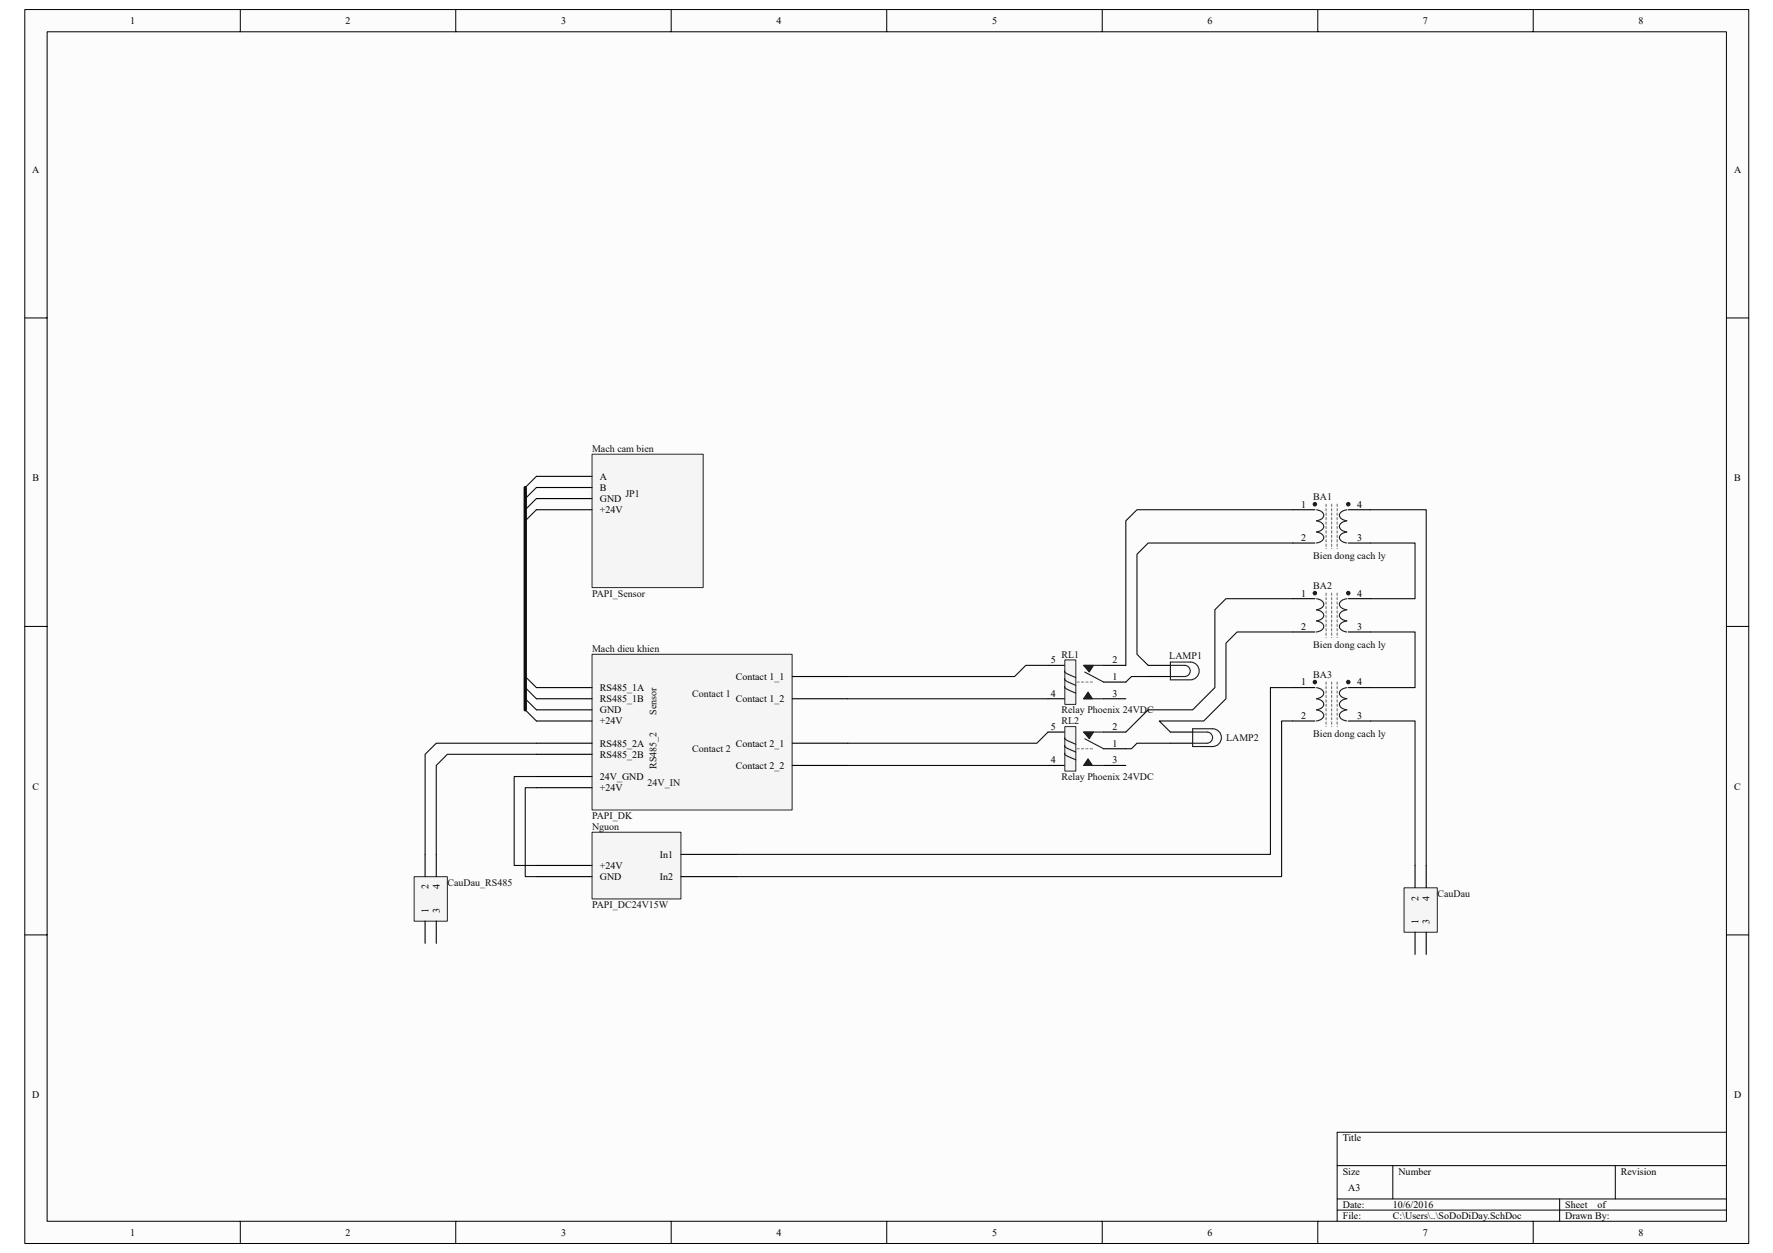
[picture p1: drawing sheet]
<svg xmlns="http://www.w3.org/2000/svg" width="420mm" height="297mm" viewBox="0 0 420 297" stroke-linecap="round" stroke-linejoin="round" font-family="sans-serif">
<path d="M5.9 2.3h408.5v292.5h-408.5z" fill="#fcfcfc"/>
<path d="M5.9 2.3h408.5v292.5h-408.5z" fill="none" stroke="#000" stroke-width=".24"/>
<path d="M11.2 7.6h397.9v281.9h-397.9z" fill="#fcfcfc"/>
<g fill="none" stroke="#000" stroke-width=".24">
<path d="M11.2 7.5h397.9v282h-397.9zM56.9 2.2v5.3M108 2.2v5.3M159.1 2.2v5.3M210.1 2.2v5.3M261.2 2.2v5.3M312.3 2.2v5.3M363.3 2.2v5.3M5.9 75.4h5.2M409.1 75.4h5.3M5.9 148.5h5.2M409.1 148.5h5.3"/>
<path d="M5.9 221.6h5.2M409.1 221.6h5.3M316.9 276.3h92.2M330.1 276.3v7.9M382.8 276.3v7.9M409.1 268.4h-92.2v21.1M56.9 289.5v5.3M108 289.5v5.3M159.1 289.5v5.3M210.1 289.5v5.3M261.2 289.5v5.3M312.3 289.5v5.3"/>
<path d="M316.9 284.2h92.2M316.9 286.9h92.2M363.3 289.5v5.3M369.6 284.2v5.3"/>
</g>
<path d="M127.1 112.9l-2.6 2.7M127.1 115.6l-2.6 2.6M127.1 118.2l-2.6 2.6M127.1 120.8l-2.6 2.7M124.5 160.4l2.6 2.6M124.5 163l2.6 2.7M124.5 165.7l2.6 2.6M124.5 168.3l2.6 2.6" fill="none" stroke="#0e0e0e" stroke-width=".26"/>
<path d="M124.5 115.6v52.7" fill="none" stroke="#0e0e0e" stroke-width=".79"/>
<path d="M248.4 157.7h3.9M261.5 157.7h5.3M248.4 165.7h3.9M261.5 161.7h5.3M261.5 165.7h5.3" fill="none" stroke="#000" stroke-width=".26"/>
<path d="M252.4 156.5h2.5v10.5h-2.5z" fill="#f5f5f5"/>
<path d="M252.3 156.4h2.6v10.6h-2.6z" fill="none" stroke="#262626" stroke-width=".24"/>
<path d="M252.3 159l.1 .4 2.5 1.2M252.3 160.9l.1 .4 2.5 1.2M252.3 162.8v.2l.2 .2 2.4 1.1" fill="none" stroke="#1c1c1c" stroke-width=".26"/>
<path d="M256.8 157.7h2.4l-1.1 1.6z" fill="#1c1c1c"/>
<path d="M256.8 157.7h2.4l-1.1 1.6z" fill="none" stroke="#1c1c1c" stroke-width=".24"/>
<path d="M257.8 164.1l1.1 1.6h-2.1z" fill="#1c1c1c"/>
<path d="M257.8 164.1l1.1 1.6h-2.1z" fill="none" stroke="#1c1c1c" stroke-width=".24"/>
<path d="M256.8 157.7h4.7M257.1 159.3l4.4 2.4M256.8 165.7h4.7" fill="none" stroke="#1c1c1c" stroke-width=".26"/>
<path d="M258.9 161.7h-4" fill="none" stroke="#808080" stroke-width=".26" stroke-dasharray=".5 .5"/>
<path d="M248.4 173.5h3.9M261.5 177.5h5.3M261.5 173.5h5.3M248.4 181.5h3.9M261.5 181.5h5.3" fill="none" stroke="#000" stroke-width=".26"/>
<path d="M252.4 172.3h2.5v10.5h-2.5z" fill="#f5f5f5"/>
<path d="M252.3 172.3h2.6v10.5h-2.6z" fill="none" stroke="#262626" stroke-width=".24"/>
<path d="M252.3 176.7l.1 .4 2.5 1.2M252.3 178.6v.2a5.9 5.9 0 0 0 2.6 1.3M252.3 174.9l.1 .3 2.5 1.2" fill="none" stroke="#1c1c1c" stroke-width=".26"/>
<path d="M256.8 173.5h2.4l-1.1 1.6z" fill="#1c1c1c"/>
<path d="M256.8 173.5h2.4l-1.1 1.6z" fill="none" stroke="#1c1c1c" stroke-width=".24"/>
<path d="M257.8 179.9l1.1 1.6h-2.1z" fill="#1c1c1c"/>
<path d="M257.8 179.9l1.1 1.6h-2.1z" fill="none" stroke="#1c1c1c" stroke-width=".24"/>
<g fill="none" stroke="#1c1c1c" stroke-width=".26">
<path d="M312 126.1a1.42 1.42 0 0 1 1.6 1.7 2.02 2.02 0 0 1-1.6 .9M312 120.9a1.42 1.42 0 0 1 1.6 1.6 2.21 2.21 0 0 1-1.6 1 1.45 1.45 0 0 1 1.6 1.7 2.02 2.02 0 0 1-1.6 .9M319.2 120.9a1.45 1.45 0 0 0-1.7 1.6 2.02 2.02 0 0 0 1.6 .9M319.2 123.5a1.46 1.46 0 0 0-1.7 1.7 2.02 2.02 0 0 0 1.6 .9M319.2 126.1a1.45 1.45 0 0 0-1.7 1.7 2.02 2.02 0 0 0 1.6 .9M277.4 157.7h3.4a1.32 1.32 0 0 1 1.3 1.4 1.32 1.32 0 0 1-1.3 1.3h-3.4M277.4 157h4.7a2.11 2.11 0 0 1 2.1 2.1 2.11 2.11 0 0 1-2.1 2.1h-4.7zM312 147.2a1.43 1.43 0 0 1 1.6 1.7 2.06 2.06 0 0 1-1.6 .9M312 144.6a1.42 1.42 0 0 1 1.6 1.6 2.02 2.02 0 0 1-1.6 1M312 141.9a1.43 1.43 0 0 1 1.6 1.7 2.06 2.06 0 0 1-1.6 .9M319.2 141.9a1.46 1.46 0 0 0-1.7 1.7 2.06 2.06 0 0 0 1.6 .9M319.2 144.6a1.46 1.46 0 0 0-1.7 1.6 2.02 2.02 0 0 0 1.6 1"/>
<path d="M319.2 147.2a1.46 1.46 0 0 0-1.7 1.7 2.06 2.06 0 0 0 1.6 .9M256.8 173.5h4.7M257.1 175.1l4.4 2.4M282.6 173.5h3.5a1.32 1.32 0 0 1 1.2 1.4 1.32 1.32 0 0 1-1.2 1.3h-3.5M282.6 172.8h4.8a2.11 2.11 0 0 1 2 2.1 2.11 2.11 0 0 1-2 2.1h-4.8zM312 168.3a1.32 1.32 0 0 1 1.3 .5 1.32 1.32 0 0 1 .1 1.5l-1.4 .6M312 163a1.43 1.43 0 0 1 1.6 1.7 2.25 2.25 0 0 1-1.6 1 1.42 1.42 0 0 1 1.6 1.6 2.02 2.02 0 0 1-1.6 1M319.2 163a1.46 1.46 0 0 0-1.7 1.7 2.06 2.06 0 0 0 1.6 .9M319.2 165.7a1.46 1.46 0 0 0-1.7 1.6 2.02 2.02 0 0 0 1.6 1M319.2 168.3a1.46 1.46 0 0 0-1.7 1.7 2 2 0 0 0 1.6 .9M256.8 181.5h4.7"/>
</g>
<path d="M258.9 177.5h-4" fill="none" stroke="#808080" stroke-width=".26" stroke-dasharray=".5 .5"/>
<g fill="none" stroke="#0e0e0e" stroke-width=".26">
<path d="M306.3 128.7h-34.2l-2.7 2.7v23.7l2.7 2.6M306.3 120.8h-36.9l-2.6 2.7v34.2M324.8 128.7h10.5v13.2h-10.5M248.4 157.7h-5.3l-2.7 2.7h-39.5M306.3 149.8h-13.1l-2.7 2.7v13.2l-5.2 5.2h-10.6l2.7 2.6M306.3 141.9h-15.8l-2.6 2.6v18.5l-5.3 5.3h-10.5l-5.3 5.2M324.8 149.8h10.5v13.2h-10.5M200.9 165.7h47.5M248.4 173.5l-2.7 2.7h-44.8M272.1 160.4h-4l-1.3 1.3M277.4 176.2h-8l-1.3 1.3h-1.3M306.3 163h-5.2v39.5h-126.5"/>
<path d="M306.3 170.9h-2.6v36.9h-129.1M127.1 184.1h-5.3v21.1h5.3M127.1 186.7h-2.6v21.1h2.6M200.9 181.5h47.5"/>
</g>
<g fill="none" stroke="#000" stroke-width=".26">
<path d="M306.3 120.8h5.3M306.3 128.7h5.3M319.5 120.8h5.3M319.5 128.7h5.3M272.1 157.7h5.3M306.3 141.9h5.3M306.3 149.8h5.3M319.5 141.9h5.3M319.5 149.8h5.3M272.1 160.4h5.3M277.4 173.5h5.2M277.4 176.2h5.2"/>
<path d="M306.3 163h5.3M306.3 170.9h5.3M319.5 163h5.3M319.5 170.9h5.3"/>
</g>
<path d="M314.3 119.5v10.6M315.6 119.5v10.6M316.9 119.5v10.6M314.3 140.6v10.6M315.6 140.6v10.6M316.9 140.6v10.6M314.3 161.7v10.5M315.6 161.7v10.5M316.9 161.7v10.5" fill="none" stroke="#747474" stroke-width=".26" stroke-dasharray=".5 .5"/>
<g fill="#1c1c1c" stroke="#1c1c1c" stroke-width=".24">
<circle cx="311.6" cy="119.5" r=".42"/>
<circle cx="319.5" cy="119.5" r=".42"/>
<circle cx="311.6" cy="140.6" r=".42"/>
<circle cx="319.5" cy="140.6" r=".42"/>
<circle cx="311.6" cy="161.7" r=".42"/>
<circle cx="319.5" cy="161.7" r=".42"/>
</g>
<path d="M332.7 210.5h7.9v10.5h-7.9z" fill="#f5f5f5"/>
<path d="M332.7 210.5h7.9v10.5h-7.9z" fill="none" stroke="#262626" stroke-width=".24"/>
<path d="M335.3 205.2v5.2M338 205.2v5.2M335.3 221v5.3M338 221v5.3" fill="none" stroke="#000" stroke-width=".26"/>
<path d="M324.8 120.8h13.2v84.4M324.8 170.9h10.5v34.3" fill="none" stroke="#0e0e0e" stroke-width=".26"/>
<path d="M98.2 207.9h7.8v10.5h-7.8z" fill="#f5f5f5"/>
<path d="M98.1 207.8h7.9v10.6h-7.9z" fill="none" stroke="#262626" stroke-width=".24"/>
<path d="M100.7 202.5v5.3M100.7 218.4v5.2M103.4 202.5v5.3M103.4 218.4v5.2" fill="none" stroke="#000" stroke-width=".26"/>
<path d="M127.1 178.8h-21.1l-2.6 2.7v21M127.1 176.2h-23.7l-2.7 2.6v23.7" fill="none" stroke="#0e0e0e" stroke-width=".26"/>
<path d="M140.3 197.3h21.1v15.8h-21.1z" fill="#f5f5f5"/>
<path d="M140.3 197.3h21.1v15.8h-21.1z" fill="none" stroke="#262626" stroke-width=".24"/>
<path d="M127.1 207.8h13.2M127.1 205.2h13.2M161.4 202.5h13.2M161.4 207.8h13.2" fill="none" stroke="#000" stroke-width=".26"/>
<path d="M140.3 155.1h47.4v36.9h-47.4z" fill="#f5f5f5"/>
<path d="M140.3 155.1h47.4v36.9h-47.4z" fill="none" stroke="#262626" stroke-width=".24"/>
<path d="M127.1 178.8h13.2M127.1 176.2h13.2M127.1 170.9h13.2M127.1 168.3h13.2M127.1 165.7h13.2M127.1 163h13.2M187.7 176.2h13.2M187.7 165.7h13.2M187.7 160.4h13.2M127.1 186.7h13.2M127.1 184.1h13.2M187.7 181.5h13.2" fill="none" stroke="#000" stroke-width=".26"/>
<path d="M140.3 107.7h26.3v31.6h-26.3z" fill="#f5f5f5"/>
<path d="M140.3 107.7h26.3v31.6h-26.3z" fill="none" stroke="#262626" stroke-width=".24"/>
<path d="M127.1 112.9h13.2M127.1 115.6h13.2M127.1 118.2h13.2M127.1 120.8h13.2" fill="none" stroke="#000" stroke-width=".26"/>
<g font-size="2.4">
<text x="30.8" y="5.7">1</text>
<text x="81.9" y="5.7">2</text>
<text x="133" y="5.7">3</text>
<text x="184" y="5.7">4</text>
<text x="235.1" y="5.7">5</text>
<text x="286.2" y="5.7">6</text>
<text x="337.2" y="5.7">7</text>
<text x="388.3" y="5.7">8</text>
<text x="7.7" y="40.9">A</text>
<text x="410.9" y="40.9">A</text>
<text x="142.1" y="113.7">A</text>
<text x="7.7" y="114.1">B</text>
<text x="142.1" y="116.4">B</text>
<text x="142.1" y="119">GND</text>
<text x="411" y="114.1">B</text>
<text x="142.1" y="121.6">+24V</text>
<text x="308.3" y="120.3">1</text>
<text x="321.6" y="120.3">4</text>
<text x="308.3" y="128.2">2</text>
<text x="321.6" y="128.2">3</text>
<text x="308.3" y="141.4">1</text>
<text x="321.6" y="141.4">4</text>
<text x="308.3" y="149.3">2</text>
<text x="321.6" y="149.3">3</text>
<text x="174.3" y="161.2">Contact 1_1</text>
<text x="249" y="157.2">5</text>
<text x="263.7" y="161.2">1</text>
<text x="263.7" y="157.2">2</text>
<text x="142.1" y="166.5">RS485_1B</text>
<text x="142.1" y="163.8">RS485_1A</text>
<text x="174.3" y="166.5">Contact 1_2</text>
<text x="249" y="165.1">4</text>
<text x="263.7" y="165.1">3</text>
<text x="308.3" y="162.5">1</text>
<text x="321.6" y="162.5">4</text>
<text x="142.1" y="171.7">+24V</text>
<text x="142.1" y="169.1">GND</text>
<text x="249" y="173">5</text>
<text x="263.7" y="173">2</text>
<text x="308.3" y="170.4">2</text>
<text x="321.6" y="170.4">3</text>
<text x="142.1" y="179.6">RS485_2B</text>
<text x="142.1" y="177">RS485_2A</text>
<text x="174.3" y="177">Contact 2_1</text>
<text x="263.7" y="177">1</text>
<text x="142.1" y="184.9">24V_GND</text>
<text x="174.3" y="182.3">Contact 2_2</text>
<text x="249" y="181">4</text>
<text x="263.7" y="181">3</text>
<text x="7.7" y="187.2">C</text>
<text x="142.1" y="187.5">+24V</text>
<text x="411" y="187.2">C</text>
<text x="156.4" y="203.3">In1</text>
<text x="142.1" y="206">+24V</text>
<text x="142.1" y="208.6">GND</text>
<text x="156.4" y="208.6">In2</text>
<text x="101.6" y="210.9" transform="rotate(-90 101.6 210.9)">2</text>
<text x="104.2" y="210.9" transform="rotate(-90 104.2 210.9)">4</text>
<text x="336.2" y="213.5" transform="rotate(-90 336.2 213.5)">2</text>
<text x="338.8" y="213.5" transform="rotate(-90 338.8 213.5)">4</text>
<text x="101.6" y="216.5" transform="rotate(-90 101.6 216.5)">1</text>
<text x="104.2" y="216.5" transform="rotate(-90 104.2 216.5)">3</text>
<text x="336.2" y="219.2" transform="rotate(-90 336.2 219.2)">1</text>
<text x="338.8" y="219.2" transform="rotate(-90 338.8 219.2)">3</text>
<text x="7.7" y="260.4">D</text>
<text x="410.9" y="260.4">D</text>
<text x="318.2" y="270.6">Title</text>
<text x="318.2" y="278.5">Size</text>
<text x="331.4" y="278.5">Number</text>
<text x="384.1" y="278.5">Revision</text>
<text x="318.2" y="286.4">Date:</text>
<text x="319.5" y="282.4">A3</text>
<text x="330.1" y="286.4">10/6/2016</text>
<text x="370.9" y="286.4">Sheet</text>
<text x="378.6" y="286.4">of</text>
<text x="30.8" y="292.9">1</text>
<text x="81.9" y="292.9">2</text>
<text x="133" y="292.9">3</text>
<text x="184" y="292.9">4</text>
<text x="235.1" y="292.9">5</text>
<text x="286.2" y="292.9">6</text>
<text x="318.2" y="289">File:</text>
<text x="330.1" y="289">C:\Users\..\SoDoDiDay.SchDoc</text>
<text x="337.2" y="292.9">7</text>
<text x="370.9" y="289">Drawn By:</text>
<text x="388.3" y="292.9">8</text>
</g>
<g font-size="2.4" fill="#0e0e0e">
<text x="140.3" y="107.1">Mach cam bien</text>
<text x="148.2" y="117.7">JP1</text>
<text x="311.2" y="118.6">BA1</text>
<text x="311.2" y="132.5">Bien dong cach ly</text>
<text x="140.3" y="141.4">PAPI_Sensor</text>
<text x="311.2" y="139.7">BA2</text>
<text x="140.3" y="154.6">Mach dieu khien</text>
<text x="251.5" y="155.9">RL1</text>
<text x="311.2" y="153.5">Bien dong cach ly</text>
<text x="277.1" y="156.2">LAMP1</text>
<text x="311.2" y="160.8">BA3</text>
<text x="164" y="165.1">Contact 1</text>
<text x="155.6" y="169.5" transform="rotate(-90 155.6 169.5)">Sensor</text>
<text x="251.5" y="169.1">Relay Phoenix 24VDC</text>
<text x="251.5" y="171.7">RL2</text>
<text x="164" y="178.3">Contact 2</text>
<text x="290.5" y="175.7">LAMP2</text>
<text x="311.2" y="174.6">Bien dong cach ly</text>
<text x="155.6" y="182.3" transform="rotate(-90 155.6 182.3)">RS485_2</text>
<text x="251.5" y="184.9">Relay Phoenix 24VDC</text>
<text x="153.5" y="186.2">24V_IN</text>
<text x="140.3" y="196.8">Nguon</text>
<text x="140.3" y="194.1">PAPI_DK</text>
<text x="106" y="209.9">CauDau_RS485</text>
<text x="140.3" y="215.2">PAPI_DC24V15W</text>
<text x="340.6" y="212.6">CauDau</text>
</g>
</svg>
